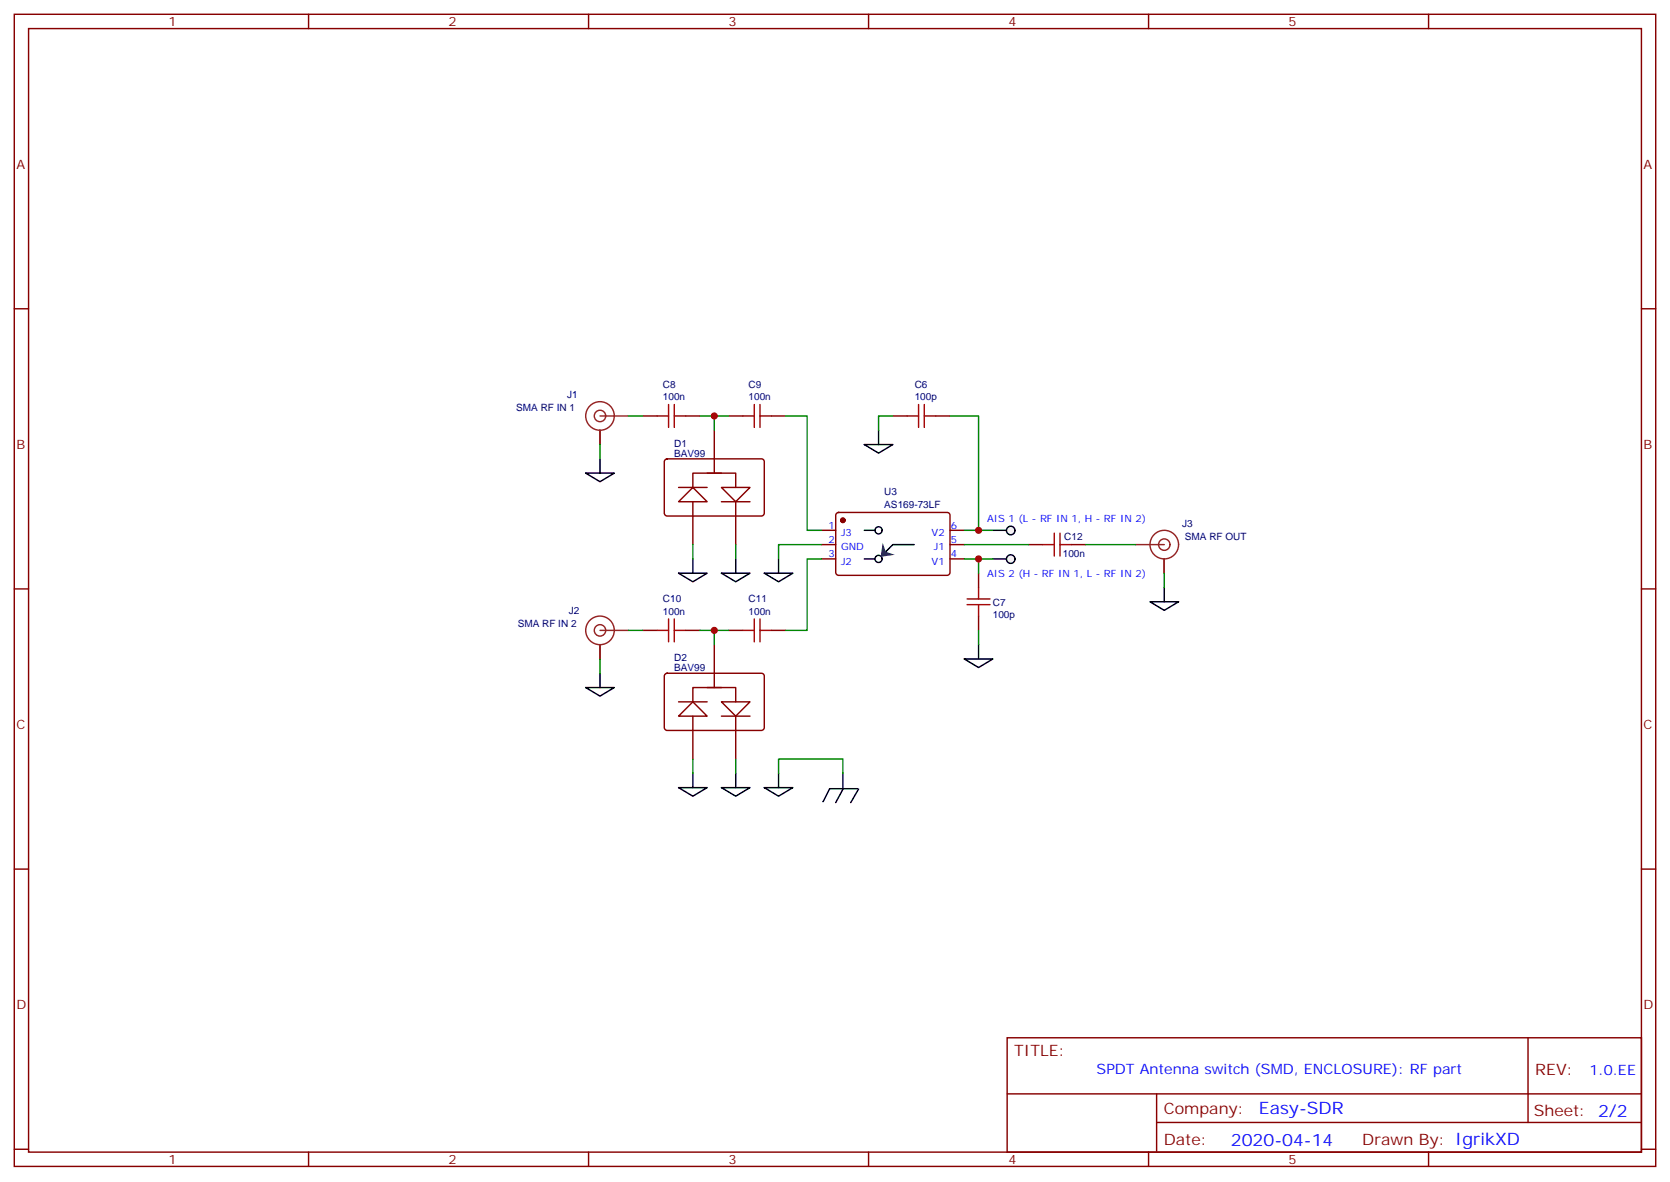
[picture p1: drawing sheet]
<svg xmlns="http://www.w3.org/2000/svg" width="412mm" height="292mm" viewBox="0 0 412 292" stroke-linecap="round" stroke-linejoin="round" font-family="sans-serif">
<g fill="none" stroke="#870000" stroke-width=".35">
<path d="M3.5 3.5h405.4v284.4h-405.4zM7.1 7.1h398.2v277.2h-398.2zM76.2 3.5v3.6M145.3 3.5v3.6M214.5 3.5v3.6M283.6 3.5v3.6M352.8 3.5v3.6M3.5 76.2h3.6M405.3 76.2h3.6M3.5 145.3h3.6M405.3 145.3h3.6M3.5 214.5h3.6"/>
<path d="M405.3 214.5h3.6M248.7 256.1h156.6v28.2h-156.6zM377.3 256.1v20.9M248.7 270h156.5M285.6 277h119.6M285.6 270v14.1M3.5 283.6h3.6M76.2 284.3v3.6M145.3 284.3v3.6M214.5 284.3v3.6M283.6 284.3v3.6M352.8 284.3v3.6"/>
<path d="M405.3 283.6h3.6"/>
</g>
<path d="M178.2 120.3h7l-3.5 3.5z" fill="#fff" stroke="#870000" stroke-width=".35"/>
<path d="M176.4 106.2v7M171.1 127.4v7M178.2 123.8h7M181.7 127.4v7" fill="none" stroke="#870000" stroke-width=".35"/>
<path d="M167.6 123.8l3.5-3.5 3.5 3.5z" fill="#fff" stroke="#870000" stroke-width=".35"/>
<path d="M164.3 113.4l.4-.2h23.3a.71 .71 0 0 1 .7 .7v12.7a.76 .76 0 0 1-.7 .8h-23.3a.76 .76 0 0 1-.7-.8v-12.7zM174.6 116.8h7.1v3.5M176.4 113.2v3.6M178.2 116.8h-7.1v3.5M167.6 120.3h7M171.1 123.8v3.6M181.7 123.8v3.6M158.7 155.6h3.6M169.3 155.6h3.6" fill="none" stroke="#870000" stroke-width=".35"/>
<path d="M162.3 155.6h2.8M165.1 152.8v5.6M166.5 155.6h2.8M166.5 152.8v5.6" fill="none" stroke="#a10000" stroke-width=".35"/>
<path d="M178.2 173.2h7l-3.5 3.5z" fill="#fff" stroke="#870000" stroke-width=".35"/>
<path d="M176.4 159.1v7.1M178.2 176.7h7M171.1 180.3v7M181.7 180.3v7" fill="none" stroke="#870000" stroke-width=".35"/>
<path d="M167.6 176.7l3.5-3.5 3.5 3.5z" fill="#fff" stroke="#870000" stroke-width=".35"/>
<g fill="none" stroke="#870000" stroke-width=".35">
<path d="M179.9 102.7h3.5M190.5 102.7h3.5M220.5 102.7h3.5M231.1 102.7h3.5M202.8 130.9h3.6M202.8 134.4h3.6M202.8 137.9h3.6M206.6 126.7l.5-.2h26.8a.71 .71 0 0 1 .7 .7v14.1a.76 .76 0 0 1-.7 .7h-26.8a.76 .76 0 0 1-.7-.7v-14.1zM234.6 130.9h3.5M234.6 134.4h3.5M234.6 137.9h3.5M179.9 155.6h3.5"/>
<path d="M190.5 155.6h3.5M241.7 141.5v3.5M241.7 152v3.6M164.3 166.4l.4-.2h23.3a.71 .71 0 0 1 .7 .7v12.7a.76 .76 0 0 1-.7 .7h-23.3a.76 .76 0 0 1-.7-.7v-12.7zM167.6 173.2h7M171.1 176.7v3.6M174.6 169.7h7.1v3.5M176.4 166.2v3.5M178.2 169.7h-7.1v3.5M181.7 176.7v3.6"/>
</g>
<g fill="none" stroke="#a10000" stroke-width=".35">
<path d="M186.3 99.8v5.7M187.7 99.8v5.7M226.8 99.8v5.7M228.2 99.8v5.7M183.4 102.7h2.9M187.7 102.7h2.8M224 102.7h2.8M228.2 102.7h2.9M183.4 155.6h2.9M186.3 152.8v5.6M187.7 155.6h2.8M187.7 152.8v5.6"/>
<path d="M238.8 149.2h5.7M238.8 147.8h5.7M241.7 145v2.8M241.7 149.2v2.8"/>
</g>
<circle cx="208.1" cy="128.4" r=".53" fill="#870000" stroke="#870000" stroke-width=".35"/>
<g fill="none" stroke="#000" stroke-width=".35">
<path d="M213.4 137.9h2.7M213.4 130.9h2.7M225.8 134.4h-5.3l-1.8 1.8"/>
<circle cx="217" cy="137.9" r=".88"/>
<circle cx="217" cy="130.9" r=".88"/>
</g>
<path d="M218 133.9l.7 2.3 2.3 .7-3.5 .5z" fill="#333"/>
<g fill="none" stroke="#8c2424" stroke-width=".35">
<path d="M148.2 106.2v3.5M148.2 102.7h7M280.5 134.4h7M287.5 137.9v3.6M148.2 159.1v3.5M148.2 155.6h7"/>
<circle cx="148.2" cy="102.7" r="1.41"/>
<circle cx="148.2" cy="102.7" r="3.5"/>
<circle cx="287.5" cy="134.4" r="1.41"/>
<circle cx="287.5" cy="134.4" r="3.5"/>
<circle cx="148.2" cy="155.6" r="1.41"/>
<circle cx="148.2" cy="155.6" r="3.5"/>
</g>
<path d="M165.1 99.8v5.7M166.5 99.8v5.7M162.3 102.7h2.8M166.5 102.7h2.8M257.5 134.4h2.8M260.3 131.6v5.6M261.8 134.4h2.8M261.8 131.6v5.6" fill="none" stroke="#a10000" stroke-width=".35"/>
<path d="M158.7 102.7h3.6M169.3 102.7h3.6M254 134.4h3.5M264.6 134.4h3.5" fill="none" stroke="#870000" stroke-width=".35"/>
<g fill="none" stroke="#000" stroke-width=".35">
<path d="M144.6 116.8h7.1l-3.5 2.1zM148.2 113.2v3.6M171.1 137.9v3.6M181.7 137.9v3.6M192.3 137.9v3.6M245.2 137.9h3.5M167.6 141.5h7l-3.5 2.1zM178.2 141.5h7l-3.5 2.1zM188.7 141.5h7.1l-3.5 2.1zM241.7 159.1v3.5M284 148.5h7l-3.5 2.1zM287.5 145v3.5"/>
<path d="M144.6 169.7h7.1l-3.5 2.1zM148.2 166.2v3.5M238.1 162.6h7.1l-3.5 2.1zM167.6 194.4h7l-3.5 2.1zM171.1 190.9v3.5M178.2 194.4h7l-3.5 2.1zM181.7 190.9v3.5"/>
</g>
<circle cx="249.6" cy="138" r="1.06" fill="#f0f0f0" stroke="#000" stroke-width=".35"/>
<path d="M245.2 130.9h3.5" fill="none" stroke="#000" stroke-width=".35"/>
<circle cx="249.6" cy="130.9" r="1.06" fill="#f0f0f0" stroke="#000" stroke-width=".35"/>
<path d="M213.4 109.7h7.1l-3.5 2.1zM217 106.2v3.5M188.7 194.4h7.1l-3.5 2.1zM192.3 190.9v3.5M204.9 194.6l-1.7 3.2M205 194.6h6.8M208.1 190.9v3.5M208.2 194.6l-1.8 3.5M212 194.7l-1.9 3.4" fill="none" stroke="#000" stroke-width=".35"/>
<g fill="none" stroke="#008700" stroke-width=".35">
<path d="M148.2 109.7v3.5M155.2 102.7h3.5M172.9 102.7h7M176.4 102.7v3.5M194 102.7h5.3v28.2h3.5M220.5 102.7h-3.5v3.5M234.6 102.7h7.1v28.2M171.1 134.4v3.5M181.7 134.4v3.5M202.8 134.4h-10.5v3.5M202.8 137.9h-3.5v17.7h-5.3M238.1 137.9h3.6v3.6"/>
<path d="M238.1 130.9h7.1M238.1 134.4h15.9M241.7 137.9h3.5M268.1 134.4h12.4M155.2 155.6h3.5M172.9 155.6h3.5M179.9 155.6h-3.5v3.5M241.7 155.6v3.5M287.5 141.5v3.5M148.2 162.6v3.6M171.1 187.3v3.6M181.7 187.3v3.6"/>
<path d="M192.3 190.9v-3.6h15.8v3.6"/>
</g>
<g fill="#c00">
<circle cx="176.4" cy="102.7" r=".88"/>
<circle cx="241.7" cy="130.9" r=".88"/>
<circle cx="241.7" cy="137.9" r=".88"/>
<circle cx="176.4" cy="155.6" r=".88"/>
</g>
<g font-size="4.2" fill="#00f">
<text x="310.9" y="274.9">Easy-SDR</text>
<text x="304" y="282.7">2020-04-14</text>
</g>
<g font-size="3.9" fill="#800">
<text x="250.5" y="260.7">TITLE:</text>
<text x="379.1" y="265.4">REV:</text>
<text x="287.4" y="274.9">Company:</text>
<text x="378.7" y="275.5">Sheet: 2/2</text>
<text x="287.4" y="282.6">Date:</text>
<text x="336.4" y="282.7">Drawn By: IgrikXD</text>
</g>
<g font-size="3.5" fill="#00f">
<text x="270.8" y="265.1">SPDT Antenna switch (SMD, ENCLOSURE): RF part</text>
<text x="392.5" y="265.4">1.0.EE</text>
</g>
<g font-size="3.2" fill="#800">
<text x="41.6" y="6.5">1</text>
<text x="110.8" y="6.5">2</text>
<text x="179.9" y="6.5">3</text>
<text x="249.1" y="6.5">4</text>
<text x="318.2" y="6.5">5</text>
<text x="4.1" y="41.6">A</text>
<text x="405.9" y="41.6">A</text>
<text x="4.1" y="110.8">B</text>
<text x="405.9" y="110.8">B</text>
<text x="4.1" y="179.9">C</text>
<text x="405.9" y="179.9">C</text>
<text x="4.1" y="249.1">D</text>
<text x="405.9" y="249.1">D</text>
<text x="41.6" y="287.3">1</text>
<text x="110.8" y="287.3">2</text>
<text x="179.9" y="287.3">3</text>
<text x="249.1" y="287.3">4</text>
<text x="318.2" y="287.3">5</text>
</g>
<g font-size="2.5" fill="#000080">
<text x="163.7" y="95.7">C8</text>
<text x="184.9" y="95.7">C9</text>
<text x="225.9" y="95.8">C6</text>
<text x="127.5" y="101.4">SMA RF IN 1</text>
<text x="140.1" y="98.3">J1</text>
<text x="163.7" y="98.8">100n</text>
<text x="184.9" y="98.8">100n</text>
<text x="225.9" y="98.8">100p</text>
<text x="166.5" y="112.8">BAV99</text>
<text x="166.5" y="110.3">D1</text>
<text x="218.4" y="125.4">AS169-73LF</text>
<text x="218.4" y="122.2">U3</text>
<text x="292" y="130.1">J3</text>
<text x="262.5" y="137.5">100n</text>
<text x="262.8" y="133.2">C12</text>
<text x="292.6" y="133.2">SMA RF OUT</text>
<text x="163.7" y="148.6">C10</text>
<text x="184.9" y="148.6">C11</text>
<text x="245.2" y="149.4">C7</text>
<text x="127.8" y="154.7">SMA RF IN 2</text>
<text x="140.5" y="151.5">J2</text>
<text x="163.7" y="151.7">100n</text>
<text x="184.9" y="151.7">100n</text>
<text x="245.2" y="152.4">100p</text>
<text x="166.5" y="165.7">BAV99</text>
<text x="166.5" y="163.2">D2</text>
</g>
<g font-size="2.5" fill="#00f">
<text x="204.6" y="130.5">1</text>
<text x="234.8" y="130.5">6</text>
<text x="243.8" y="128.8">AIS 1 (L - RF IN 1, H - RF IN 2)</text>
<text x="204.6" y="134.1">2</text>
<text x="204.6" y="137.6">3</text>
<text x="207.7" y="132.3">J3</text>
<text x="207.7" y="135.8">GND</text>
<text x="230" y="132.3">V2</text>
<text x="230.6" y="135.8">J1</text>
<text x="234.8" y="137.6">4</text>
<text x="234.8" y="134.1">5</text>
<text x="207.7" y="139.3">J2</text>
<text x="230" y="139.3">V1</text>
<text x="243.8" y="142.3">AIS 2 (H - RF IN 1, L - RF IN 2)</text>
</g>
</svg>
